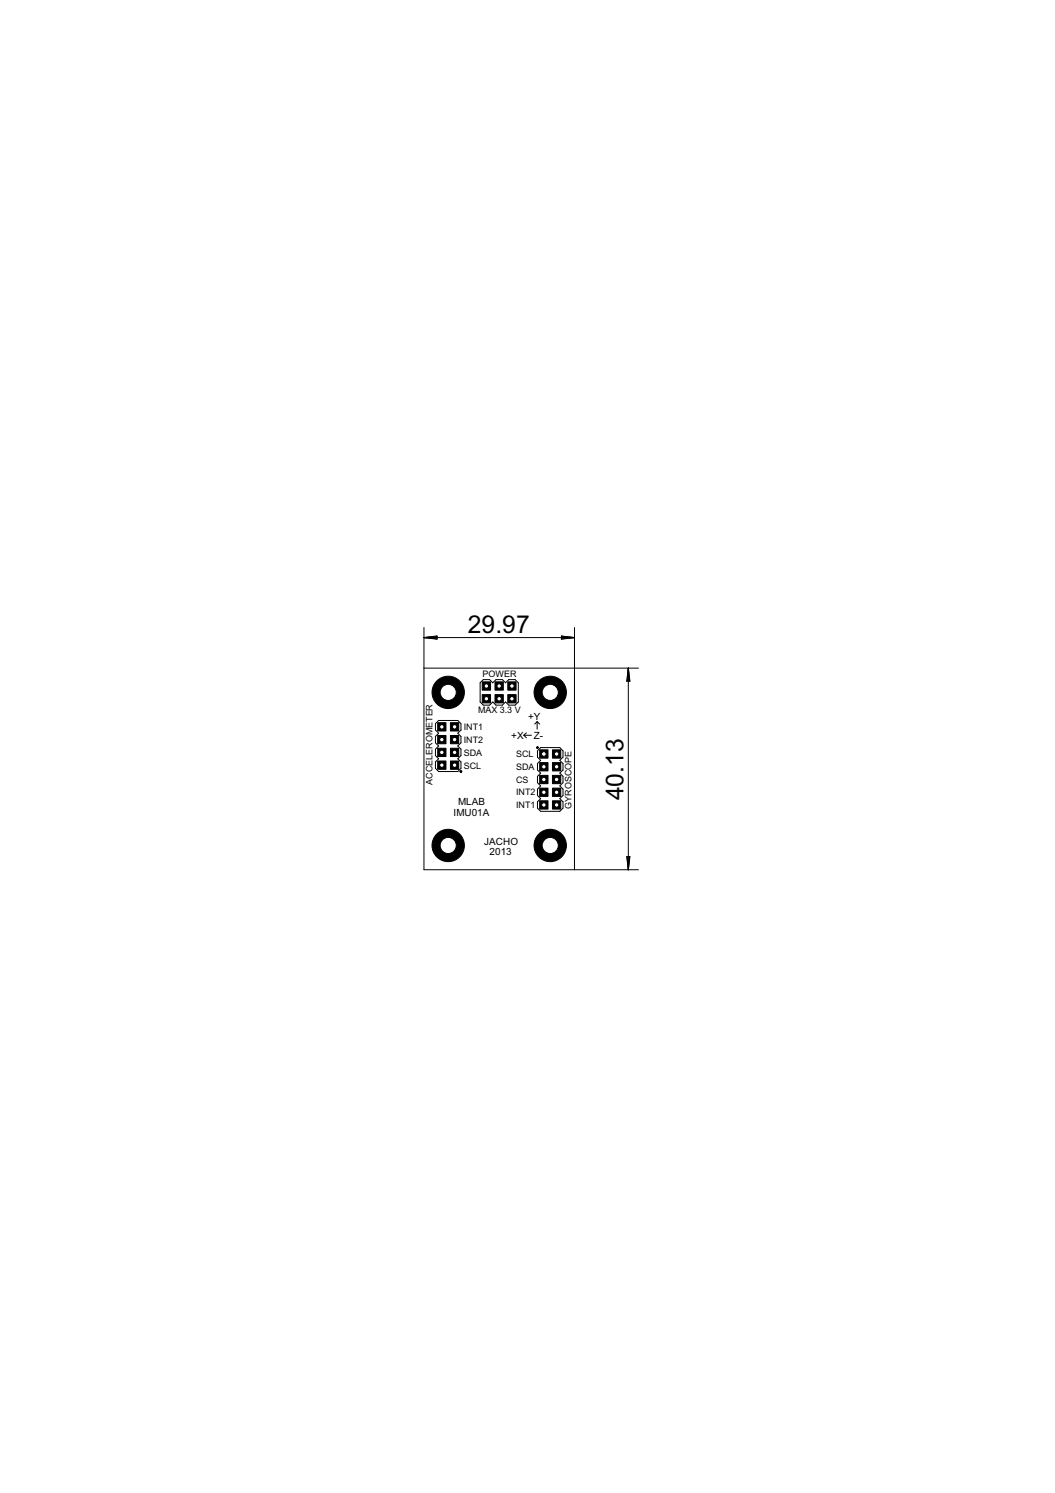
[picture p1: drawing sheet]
<svg xmlns="http://www.w3.org/2000/svg" width="210mm" height="297mm" viewBox="0 0 210 297" stroke-linecap="round" stroke-linejoin="round" font-family="sans-serif">
<path d="M95.5 135.8l.7-.6h1.2l.6 .6 .7-.6h1.2l.7 .6 .6-.6h1.3l.6 .6v3.9l-.6 .6h-1.3l-.6-.6-.7 .6h-1.2l-.7-.6-.6 .6h-1.2l-.7-.6zM87.3 143.3h3.8l.6 .7v1.2l-.6 .7 .6 .6v1.3l-.6 .6 .6 .7v1.2l-.6 .7 .6 .6v1.3l-.6 .6h-3.8l-.7-.6v-1.3l.7-.6-.7-.7v-1.2l.7-.7-.7-.6v-1.3l.7-.6-.7-.7v-1.2zM104.2 146.3h1.5M104.2 146.3l.5 .5M104.7 145.8l-.5 .5M106.9 143.6v1.5M106.9 143.6l.5 .5M106.9 143.6l-.5 .5M106.9 149.4l.7-.7h3.8l.6 .7v1.2l-.6 .7 .6 .6v1.3l-.6 .6 .6 .7v1.2l-.6 .7 .6 .6v1.3l-.6 .6 .6 .6v1.3l-.6 .6h-3.8l-.7-.6v-1.3l.7-.6-.7-.6v-1.3l.7-.6-.7-.7v-1.2l.7-.7-.7-.6v-1.3l.7-.6-.7-.7z" fill="none" stroke="#000" stroke-width=".2"/>
<g fill="#000" stroke="#000" stroke-width=".2">
<path d="M91.6 153.4h.2v.2h-.2l-.1-.1h.3h-.3z" fill-rule="evenodd"/>
<path d="M106.8 148.6h.3v.3h-.3l-.1-.2h.3h-.3z" fill-rule="evenodd"/>
</g>
<g fill="#000" stroke="#000" stroke-width=".2">
<path d="M96.5 136.2h.5v.5h-.5zM96.5 138.8h.5v.5h-.5zM99.1 136.2h.5v.5h-.5zM99.1 138.8h.5v.5h-.5zM101 135.7h1.7v1.6h-1.7zM101.6 136.2h.5v.5h-.5zM101.6 138.8h.5v.5h-.5zM87.7 152h.5v.5h-.5zM87.7 149.4h.5v.5h-.5zM87.7 146.9h.5v.5h-.5zM87.7 144.4h.5v.5h-.5zM90.2 149.4h.5v.5h-.5z"/>
<path d="M90.2 152h.5v.5h-.5zM90.2 146.9h.5v.5h-.5zM90.2 144.4h.5v.5h-.5zM107.9 152.3h.6v.5h-.6zM107.9 149.8h.6v.5h-.6zM107.9 154.8h.6v.5h-.6zM107.9 159.9h.6v.5h-.6zM107.9 157.4h.6v.5h-.6zM110.5 149.8h.5v.5h-.5zM110.5 152.3h.5v.5h-.5zM110.5 154.8h.5v.5h-.5zM110.5 157.4h.5v.5h-.5z"/>
<path d="M110.5 159.9h.5v.5h-.5z"/>
</g>
<circle cx="101.9" cy="136.5" r=".44" fill="#fff" stroke="#000" stroke-width=".2"/>
<path d="M98.5 135.7h1.6v1.6h-1.6z" fill="#000" stroke="#000" stroke-width=".2"/>
<circle cx="99.3" cy="136.5" r=".44" fill="#fff" stroke="#000" stroke-width=".2"/>
<path d="M95.9 135.7h1.7v1.6h-1.7z" fill="#000" stroke="#000" stroke-width=".2"/>
<circle cx="96.8" cy="136.5" r=".44" fill="#fff" stroke="#000" stroke-width=".2"/>
<path d="M101 138.2h1.7v1.6h-1.7z" fill="#000" stroke="#000" stroke-width=".2"/>
<circle cx="101.9" cy="139" r=".44" fill="#fff" stroke="#000" stroke-width=".2"/>
<path d="M98.5 138.2h1.6v1.6h-1.6z" fill="#000" stroke="#000" stroke-width=".2"/>
<circle cx="99.3" cy="139" r=".44" fill="#fff" stroke="#000" stroke-width=".2"/>
<path d="M95.9 138.2h1.7v1.6h-1.7z" fill="#000" stroke="#000" stroke-width=".2"/>
<circle cx="96.8" cy="139" r=".44" fill="#fff" stroke="#000" stroke-width=".2"/>
<circle cx="89.2" cy="168.2" r="3.2" fill="#000" stroke="#000" stroke-width=".2"/>
<circle cx="89.2" cy="168.2" r="1.61" fill="#fff" stroke="#000" stroke-width=".2"/>
<circle cx="89.2" cy="137.8" r="3.2" fill="#000" stroke="#000" stroke-width=".2"/>
<circle cx="89.2" cy="137.8" r="1.61" fill="#fff" stroke="#000" stroke-width=".2"/>
<circle cx="109.5" cy="168.2" r="3.2" fill="#000" stroke="#000" stroke-width=".2"/>
<circle cx="109.5" cy="168.2" r="1.61" fill="#fff" stroke="#000" stroke-width=".2"/>
<circle cx="109.5" cy="137.8" r="3.2" fill="#000" stroke="#000" stroke-width=".2"/>
<circle cx="109.5" cy="137.8" r="1.61" fill="#fff" stroke="#000" stroke-width=".2"/>
<path d="M89.6 151.4h1.7v1.7h-1.7z" fill="#000" stroke="#000" stroke-width=".2"/>
<circle cx="90.4" cy="152.2" r=".44" fill="#fff" stroke="#000" stroke-width=".2"/>
<path d="M89.6 148.9h1.7v1.6h-1.7z" fill="#000" stroke="#000" stroke-width=".2"/>
<circle cx="90.4" cy="149.7" r=".44" fill="#fff" stroke="#000" stroke-width=".2"/>
<path d="M89.6 146.3h1.7v1.7h-1.7z" fill="#000" stroke="#000" stroke-width=".2"/>
<circle cx="90.4" cy="147.2" r=".44" fill="#fff" stroke="#000" stroke-width=".2"/>
<path d="M89.6 143.8h1.7v1.6h-1.7z" fill="#000" stroke="#000" stroke-width=".2"/>
<circle cx="90.4" cy="144.6" r=".44" fill="#fff" stroke="#000" stroke-width=".2"/>
<path d="M87.1 151.4h1.6v1.7h-1.6z" fill="#000" stroke="#000" stroke-width=".2"/>
<circle cx="87.9" cy="152.2" r=".44" fill="#fff" stroke="#000" stroke-width=".2"/>
<path d="M87.1 148.9h1.6v1.6h-1.6z" fill="#000" stroke="#000" stroke-width=".2"/>
<circle cx="87.9" cy="149.7" r=".44" fill="#fff" stroke="#000" stroke-width=".2"/>
<path d="M87.1 146.3h1.6v1.7h-1.6z" fill="#000" stroke="#000" stroke-width=".2"/>
<circle cx="87.9" cy="147.2" r=".44" fill="#fff" stroke="#000" stroke-width=".2"/>
<path d="M87.1 143.8h1.6v1.6h-1.6z" fill="#000" stroke="#000" stroke-width=".2"/>
<circle cx="87.9" cy="144.6" r=".44" fill="#fff" stroke="#000" stroke-width=".2"/>
<path d="M107.4 149.2h1.6v1.6h-1.6z" fill="#000" stroke="#000" stroke-width=".2"/>
<circle cx="108.2" cy="150" r=".47" fill="#fff" stroke="#000" stroke-width=".2"/>
<path d="M107.4 151.7h1.6v1.7h-1.6z" fill="#000" stroke="#000" stroke-width=".2"/>
<circle cx="108.2" cy="152.5" r=".44" fill="#fff" stroke="#000" stroke-width=".2"/>
<path d="M107.4 154.3h1.6v1.6h-1.6z" fill="#000" stroke="#000" stroke-width=".2"/>
<circle cx="108.2" cy="155.1" r=".44" fill="#fff" stroke="#000" stroke-width=".2"/>
<path d="M107.4 156.8h1.6v1.7h-1.6z" fill="#000" stroke="#000" stroke-width=".2"/>
<circle cx="108.2" cy="157.6" r=".44" fill="#fff" stroke="#000" stroke-width=".2"/>
<path d="M107.4 159.3h1.6v1.7h-1.6z" fill="#000" stroke="#000" stroke-width=".2"/>
<circle cx="108.2" cy="160.1" r=".44" fill="#fff" stroke="#000" stroke-width=".2"/>
<path d="M109.9 149.2h1.7v1.6h-1.7z" fill="#000" stroke="#000" stroke-width=".2"/>
<circle cx="110.7" cy="150" r=".44" fill="#fff" stroke="#000" stroke-width=".2"/>
<path d="M109.9 151.7h1.7v1.7h-1.7z" fill="#000" stroke="#000" stroke-width=".2"/>
<circle cx="110.7" cy="152.5" r=".44" fill="#fff" stroke="#000" stroke-width=".2"/>
<path d="M109.9 154.3h1.7v1.6h-1.7z" fill="#000" stroke="#000" stroke-width=".2"/>
<circle cx="110.7" cy="155.1" r=".44" fill="#fff" stroke="#000" stroke-width=".2"/>
<path d="M109.9 156.8h1.7v1.7h-1.7z" fill="#000" stroke="#000" stroke-width=".2"/>
<circle cx="110.7" cy="157.6" r=".44" fill="#fff" stroke="#000" stroke-width=".2"/>
<path d="M109.9 159.3h1.7v1.7h-1.7z" fill="#000" stroke="#000" stroke-width=".2"/>
<circle cx="110.7" cy="160.1" r=".44" fill="#fff" stroke="#000" stroke-width=".2"/>
<g fill="none" stroke="#000" stroke-width=".2">
<path d="M84.3 124.8v48.2h42.7M84.3 132.9h42.7M84.3 126.9h30M84.3 126.9l2.7-.4v.7zM84.3 126.9l2.7 .1M84.3 126.9l2.7 .2M87 126.7l-2.7 .2M87 126.6l-2.7 .3M111.7 126.5l2.6 .4-2.6 .3zM111.7 126.7l2.6 .2M111.7 126.6l2.6 .3M114.3 124.8v48.2"/>
<path d="M114.3 126.9l-2.6 .1M114.3 126.9l-2.6 .2M125 132.9v40.1M125 132.9l.3 2.6h-.6zM125 132.9l-.1 2.6M125 132.9l.2 2.6M125 132.9l-.2 2.6M125 132.9l.3 2.6M124.7 170.4h.6l-.3 2.6zM124.8 170.4l.2 2.6M124.9 170.4l.1 2.6M125.2 170.4l-.2 2.6"/>
<path d="M125.3 170.4l-.3 2.6"/>
</g>
<g font-size="5.5">
<text x="93.1" y="125.8">29.97</text>
<text x="124" y="159.2" transform="rotate(-90 124 159.2)">40.13</text>
</g>
<g font-size="2.2">
<text x="105.1" y="143.2">+Y</text>
<text x="101.7" y="147.1">+X</text>
<text x="106.2" y="147">Z-</text>
<text x="91.1" y="160.2">MLAB</text>
<text x="90.2" y="162.4">IMU01A</text>
<text x="96.3" y="168">JACHO</text>
<text x="97.4" y="170.1">2013</text>
</g>
<g font-size="2">
<text x="96" y="134.8">POWER</text>
<text x="95.1" y="141.8">MAX 3.3 V</text>
<text x="92.3" y="145.3">INT1</text>
<text x="92.3" y="147.8">INT2</text>
<text x="92.3" y="150.4">SDA</text>
<text x="92.3" y="152.9">SCL</text>
<text x="102.7" y="150.6">SCL</text>
<text x="102.7" y="153.2">SDA</text>
<text x="102.7" y="155.7">CS</text>
<text x="86.1" y="156.1" transform="rotate(-90 86.1 156.1)">ACCELEROMETER</text>
<text x="102.7" y="158.3">INT2</text>
<text x="102.7" y="160.8">INT1</text>
<text x="113.7" y="160.9" transform="rotate(-90 113.7 160.9)">GYROSCOPE</text>
</g>
</svg>
